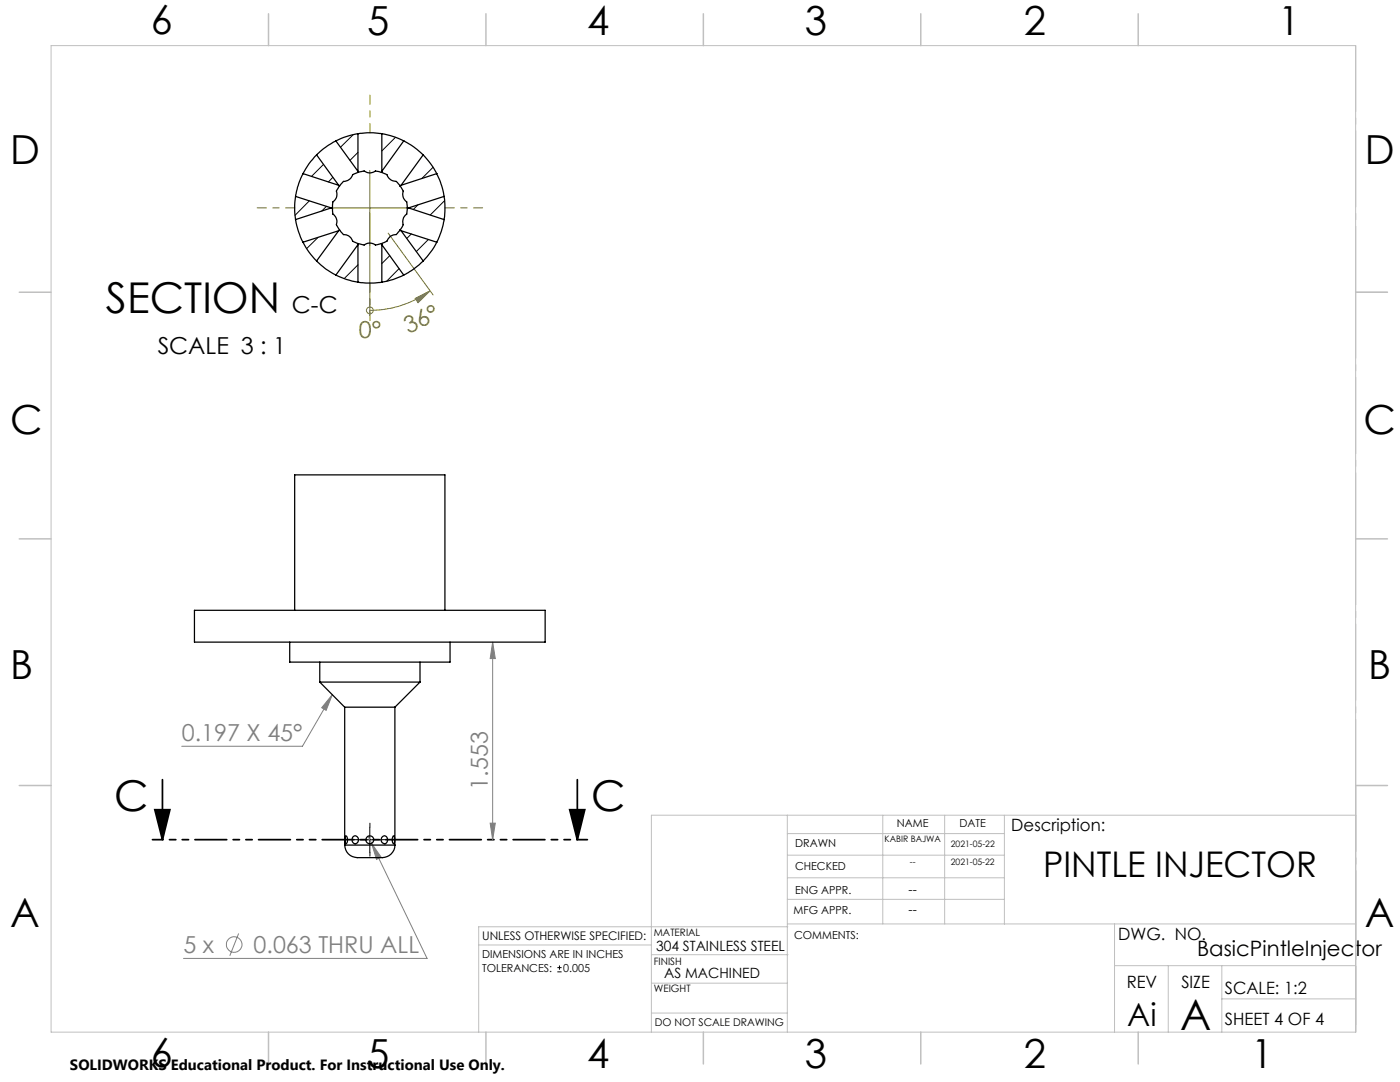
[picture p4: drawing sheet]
<svg xmlns="http://www.w3.org/2000/svg" width="279mm" height="216mm" viewBox="0 0 279 216" stroke-linecap="round" stroke-linejoin="round" font-family="sans-serif">
<g fill="none" stroke="#808080" stroke-width=".2">
<path d="M66.3 138.6l-1.2 3.1-.9-.5zM66.3 138.6l-5.9 10.3h-24.1M98.3 128.1l.5 3.3h-1zM98.3 128.1v39.5M73.4 166.9l.8 1.4M74.2 168.3l1.9 2.7-1 .5zM74.2 168.3l11 22.9h-48.6M97.8 164.3h1l-.5 3.3zM47.6 186.3l-1.7 4.4"/>
<circle cx="46.7" cy="188.5" r="1.55"/>
</g>
<path d="M71.3 167.6h5M73.8 165.1v5M111.2 193.9h.9M111.2 193.1h.9M111.7 192.7v.8" fill="none" stroke="#000" stroke-width=".2"/>
<path d="M32.4 155.6v12M115.2 155.6v12M30.9 161.6h3l-1.5 6zM113.7 161.6h3l-1.5 6z" fill="none" stroke="#000" stroke-width=".35"/>
<g fill="none" stroke="#808000" stroke-width=".2">
<path d="M73.8 34v28.9M66.3 41.5h15M77.5 46.5l8.9 12.3M82.9 59.5l2.9-1.5-2.4 2.4zM85.8 58a20.9 20.9 0 0 1-12 3.9M73.8 61.9h.1"/>
<circle cx="73.8" cy="61.9" r=".67"/>
</g>
<path d="M71.3 167.5h-.8M73.8 165v-.7M73.8 170v.8M76.3 167.5h.8" fill="none" stroke="#000" stroke-width=".2" stroke-dasharray="15.2 1.3 1.3 1.3"/>
<path d="M117.2 167.5h-86.8" fill="none" stroke="#000" stroke-width=".35" stroke-dasharray="6.3 1.3 1.3 1.3 1.3 1.3" stroke-dashoffset="4.2"/>
<path d="M73.8 26.5v-7.5M58.8 41.5h-7.5M73.8 56.5v7.5M88.8 41.5h7.5" fill="none" stroke="#808000" stroke-width=".2" stroke-dasharray="15.2 1.3 1.3 1.3" stroke-dashoffset="13.4"/>
<path d="M270.6 9.1v49.2M270.6 58.3v49.2M270.6 107.5v49.2M270.6 156.7v49.2" fill="none" stroke="#c0c0c0" stroke-width=".2" stroke-dasharray="15.2 1.3 1.3 1.3" stroke-dashoffset="2.1"/>
<g fill="none" stroke="#c0c0c0" stroke-width=".2">
<path d="M10.2 9.1h260.3v196.9h-260.3zM270.5 58.3h6.4M270.5 156.7h6.4M157.1 162.7v43.3M157.1 175.2h43.3M157.1 170.6h43.3M157.1 166.3h43.3M157.1 179.5h43.3M176.2 162.7v21.7M188.5 162.7v21.7M200.4 162.7v21.7M270.6 162.7h-140.6v43.3"/>
<path d="M95.5 188.6h34.5M130 196.2h27.1M130 190.5h27.3M157.1 184.4h113.4M157.2 184.9h-61.7v21.1M222.4 184.4v21.6M222.4 192.7h48.1M233.2 192.7v13.3M243.8 199.3h26.7M243.8 192.7v13.3M130 202.1h27.1"/>
</g>
<g fill="none" stroke="#c0c0c0" stroke-width=".3">
<path d="M53.6 2.8v6.3M97 2.8v6.3M140.4 2.8v6.3M183.8 2.8v6.3M227.2 2.8v6.3M3.8 58.3h6.4M270.5 58.3h6.4M3.8 107.5h6.4M270.5 107.5h6.4M3.8 156.7h6.4M270.5 156.7h6.4M53.6 206v6.3"/>
<path d="M97 206v6.3M140.4 206v6.3M183.8 206v6.3M227.2 206v6.3"/>
</g>
<path d="M113.7 161.6h3l-1.5 6zM30.9 161.6h3l-1.5 6z" fill="#000"/>
<path d="M82.9 59.5l2.9-1.5-2.4 2.4z" fill="#808000"/>
<g fill="#808080">
<path d="M98.3 128.1l.5 3.3h-1zM97.8 164.3h1l-.5 3.3z"/>
<path d="M74.2 168.3l.9 3.2 1-.5zM66.3 138.6l-1.2 3.1-.9-.5z"/>
</g>
<g fill="none" stroke="#000" stroke-width=".25">
<path d="M59 39.2a15.2 15.2 0 0 0 0 4.6M59 39.2l7.1 2.3M60.5 34.6a14.7 14.7 0 0 0-1.5 4.6M60.5 34.6l7.1 2.4M63.2 30.9a14.1 14.1 0 0 0-2.7 3.7M63.2 30.9l4.4 6.1M67 28.1a16.4 16.4 0 0 0-3.8 2.8M67 28.1l4.4 6.1M67.6 37l.2 .1M67.8 37.1a1.75 1.75 0 0 0-.6 1.8l-.2 .8a1.49 1.49 0 0 0-.6 1.8M71.4 34.2l.1 .2M71.4 26.7a16.1 16.1 0 0 1 4.8 0"/>
<path d="M71.4 26.7a16.2 16.2 0 0 0-4.4 1.4M71.4 26.7v7.5M71.5 34.4a2.03 2.03 0 0 1 1.9 .1l.9-.1a2.02 2.02 0 0 1 1.8 0M71.5 34.4a1.79 1.79 0 0 0-1.5 1.1l-.9 .6a1.93 1.93 0 0 0-1.3 1M76.1 34.4a1.94 1.94 0 0 1 1.5 1.2l.7 .5a1.68 1.68 0 0 1 1.5 1M76.2 34.2l-.1 .2M76.2 26.7a15.4 15.4 0 0 1 4.4 1.4M76.2 26.7v7.5M79.8 37.1a1.95 1.95 0 0 1 .6 1.9l.2 .6a2.17 2.17 0 0 1 .7 1.7v.2M80 37l-.2 .1M80.6 28.1a15.1 15.1 0 0 1 3.9 2.8M80.6 28.1l-4.4 6.1"/>
<path d="M84.5 30.9a16.6 16.6 0 0 1 2.7 3.7M84.5 30.9l-4.5 6.1M87.2 34.6a16.2 16.2 0 0 1 1.4 4.6M87.2 34.6l-7.2 2.4M88.6 39.2a15.2 15.2 0 0 1 0 4.6M88.6 39.2l-7.1 2.3M59 43.8a15 15 0 0 0 1.5 4.5M60.5 48.3a14.1 14.1 0 0 0 2.7 3.8M63.2 52.1a14.3 14.3 0 0 0 3.8 2.8M66.1 41.5h.3M66.1 41.5l-7.1 2.3M66.4 41.5a2.25 2.25 0 0 0 .7 2l.1 .5a1.48 1.48 0 0 0 .5 1.8l.1 .1"/>
<path d="M67 54.9a14.6 14.6 0 0 0 4.4 1.4M67.6 46l-4.4 6.1M67.6 46l-7.1 2.3M67.8 45.9l-.2 .1M67.8 45.9l.2 .3a1.73 1.73 0 0 0 1.4 .8l.7 .5a1.44 1.44 0 0 0 1.3 1.1h.1M71.4 56.3a16.2 16.2 0 0 0 4.8 0M71.4 48.8v7.5M71.4 48.8l-4.4 6.1M71.5 48.6l-.1 .2M71.5 48.6a2.32 2.32 0 0 0 2.2-.1h.5a2.03 2.03 0 0 0 1.9 .1M76.1 48.6l.1 .2M76.2 48.8v7.5"/>
<path d="M76.2 48.8l4.4 6.1M79.8 45.9a1.93 1.93 0 0 1-1.6 1.1l-.2 .1a3.4 3.4 0 0 1-1.7 1.4l-.2 .1M79.8 45.9l.2 .1M80 46l4.5 6.1M80 46l7.2 2.3M80.6 54.9a14 14 0 0 1-4.4 1.4M81.3 41.5h.2M81.3 41.5v.3a1.62 1.62 0 0 1-.7 1.5l-.2 .8a1.59 1.59 0 0 1-.6 1.8M81.5 41.5l7.1 2.3M84.5 52.1a15.9 15.9 0 0 1-3.9 2.8M87.2 48.3a16.6 16.6 0 0 1-2.7 3.8M88.6 43.8a14.5 14.5 0 0 1-1.4 4.5"/>
<path d="M38.8 121.8h70v6.3h-70zM57.8 128.1v4h32v-4M58.8 121.8v-27h30v27M63.8 136.1h20M63.8 136.1l5 5M63.8 132.1v4M83.8 136.1l-5 5M83.8 132.1v4M68.8 141.1h10M68.8 141.1v27.5M78.8 141.1v27.5M68.8 168.6a2.85 2.85 0 0 0 3.6 2.5h2.7a3.1 3.1 0 0 0 3.7-2v-.5"/>
<path d="M68.8 168.6h10M69 166.8a1.05 1.05 0 0 1 0 1.5l-.1-.6zM70.5 166.9a.73 .73 0 0 1 1.1 .6 .73 .73 0 0 1-1 .8l-.3-.6zM76.3 166.9a.68 .68 0 0 1 .9 .1 .68 .68 0 0 1 .1 .8 .69 .69 0 0 1-1 .4 .69 .69 0 0 1-.1-1.1zM78.5 166.8a1.3 1.3 0 0 1 .1 1.5 .92 .92 0 0 1-.2-1.4z"/>
<circle cx="73.8" cy="167.6" r=".78"/>
</g>
<g fill="none" stroke="#000" stroke-width=".2">
<path d="M64.6 32.8l-2.4 2.4M66.4 35.4l-.9 .9M70.5 26.9l-2.6 2.5M71.4 30.4l-1.5 1.6M78.9 27.4l-2.7 2.7M86.4 33.4l-2.2 2.2M61.7 40.1l-2.8 2.9M63.5 47.4l-2.3 2.2M65.2 41.2l-1 .9M71.4 52.8l-2.7 2.8M77.8 51l-1.6 1.6M79.7 53.6l-2.5 2.5"/>
<path d="M82.1 46.7l-.9 .9M83.4 40.9l-.9 .9M85.5 47.8l-2.4 2.4M88.7 40l-2.8 2.9"/>
</g>
<g font-size="8.5">
<text x="21.2" y="62.4">SECTION</text>
<text x="22.8" y="161.8">C</text>
<text x="118" y="161.8">C</text>
<text x="235.5" y="205.4">A</text>
</g>
<g font-size="8">
<text x="30.1" y="6.8">6</text>
<text x="73.3" y="6.9">5</text>
<text x="117.2" y="6.9">4</text>
<text x="160.6" y="6.9">3</text>
<text x="204.3" y="6.9">2</text>
<text x="255.1" y="6.9">1</text>
<text x="2.1" y="32.7">D</text>
<text x="272.4" y="32.7">D</text>
<text x="2.1" y="86.5">C</text>
<text x="272.1" y="86.5">C</text>
<text x="2.1" y="135.6">B</text>
<text x="273.1" y="135.6">B</text>
<text x="2.1" y="185.1">A</text>
<text x="272.4" y="185.1">A</text>
<text x="30.1" y="212.9">6</text>
<text x="73.3" y="213">5</text>
<text x="117.2" y="213">4</text>
<text x="160.6" y="213">3</text>
<text x="204.3" y="213">2</text>
<text x="249.7" y="213">1</text>
</g>
<text font-size="7.1" x="208.2" y="174.9">PINTLE INJECTOR</text>
<text font-size="6.3" x="225" y="204.6">Ai</text>
<g font-size="4.7">
<text x="58.3" y="62.4">C-C</text>
<text x="31.5" y="70.6">SCALE 3 : 1</text>
</g>
<g font-size="4.7" fill="#808000">
<text x="71.6" y="67.5">0°</text>
<text x="81.5" y="66.6" transform="rotate(-25 81.5 66.6)">36°</text>
</g>
<g font-size="4.7" fill="#808080">
<text x="36.3" y="147.9">0.197 X 45°</text>
<text x="97.3" y="157.6" transform="rotate(-90 97.3 157.6)">1.553</text>
<text x="36.6" y="190.2">5 x</text>
<text x="50.6" y="190.2">0.063 THRU ALL</text>
</g>
<text font-size="4.2" x="238.9" y="190.8">BasicPintleInjector</text>
<g font-size="3.4">
<text x="201.8" y="165.9">Description:</text>
<text x="223.2" y="187.6">DWG. NO.</text>
<text x="224.9" y="197.2">REV</text>
<text x="235.8" y="197.2">SIZE</text>
<text x="244.4" y="198.4">SCALE: 1:2</text>
<text x="244.4" y="204.6">SHEET 4 OF 4</text>
</g>
<text font-size="3" x="14" y="213.5">SOLIDWORKS Educational Product. For Instructional Use Only.</text>
<g font-size="2.8">
<text x="130.9" y="189.7">304 STAINLESS STEEL</text>
<text x="132.6" y="195.1">AS MACHINED</text>
</g>
<g font-size="2.5">
<text x="181.3" y="178.3">--</text>
<text x="181.3" y="182.3">--</text>
</g>
<text font-size="2.4" x="96.2" y="187.5">UNLESS OTHERWISE SPECIFIED:</text>
<g font-size="2.2">
<text x="179" y="165.1">NAME</text>
<text x="191.5" y="165.1">DATE</text>
<text x="158.7" y="169">DRAWN</text>
<text x="158.7" y="173.5">CHECKED</text>
<text x="158.7" y="178.3">ENG APPR.</text>
<text x="158.4" y="182.4">MFG APPR.</text>
<text x="96.2" y="191.2">DIMENSIONS ARE IN INCHES</text>
<text x="158.5" y="187.4">COMMENTS:</text>
<text x="96.2" y="193.9">TOLERANCES:</text>
<text x="112.4" y="193.9">0.005</text>
</g>
<text font-size="2.1" x="130.7" y="204.6">DO NOT SCALE DRAWING</text>
<g font-size="2">
<text x="130.5" y="186.8">MATERIAL</text>
<text x="130.5" y="192.5">FINISH</text>
<text x="130.5" y="198">WEIGHT</text>
</g>
<g font-size="1.8">
<text x="176.5" y="168">KABIR BAJWA</text>
<text x="181.6" y="172.6">--</text>
<text x="189.7" y="172.6">2021-05-22</text>
<text x="189.8" y="169">2021-05-22</text>
</g>
</svg>
